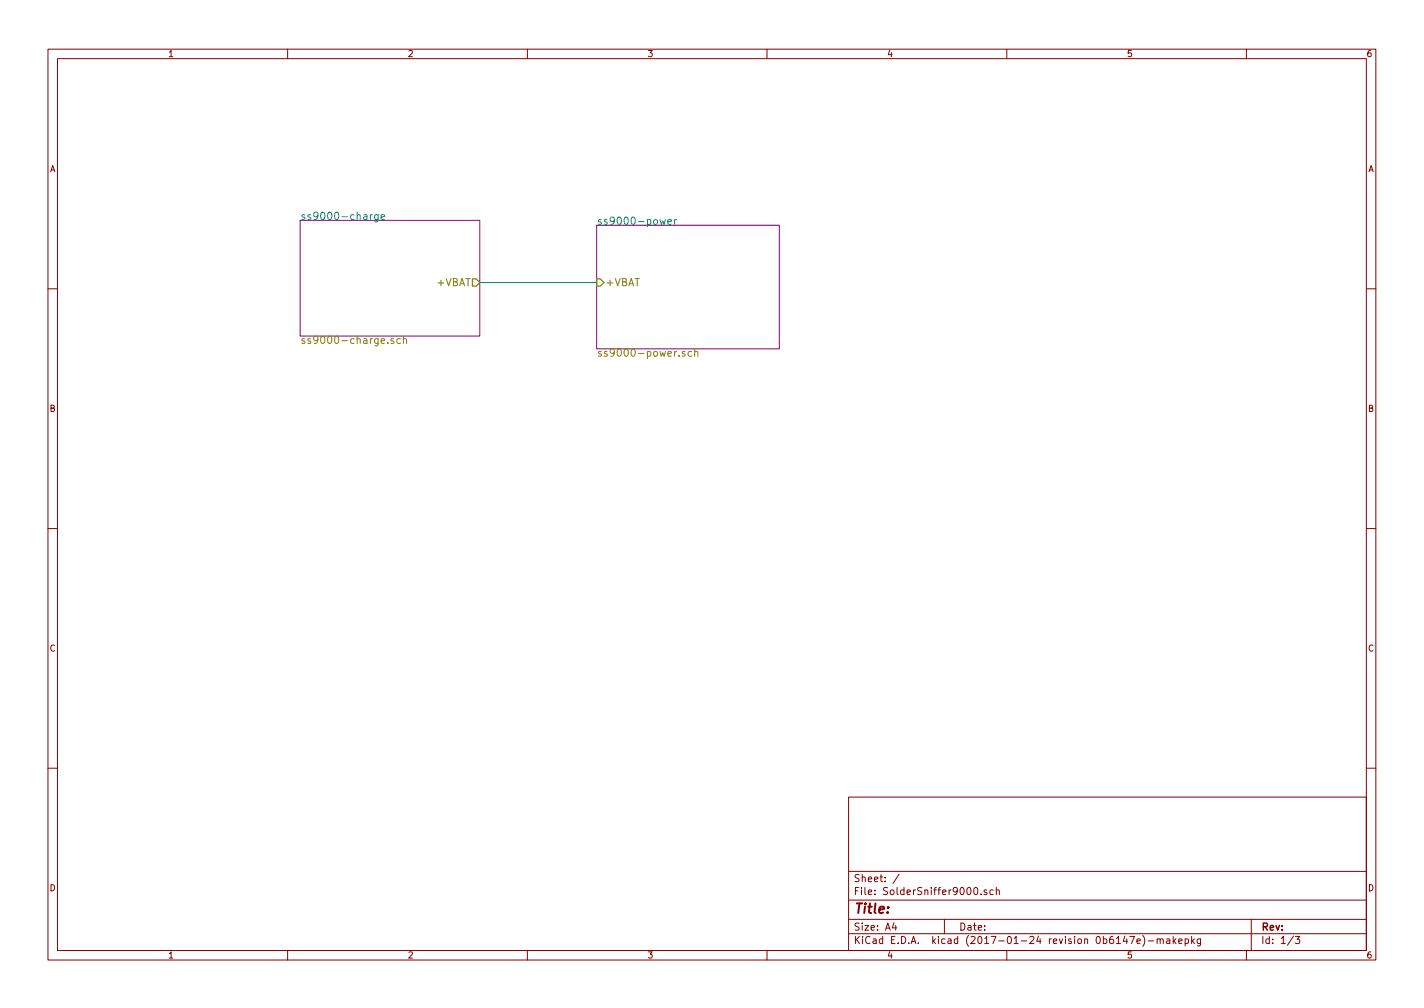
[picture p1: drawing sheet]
<svg xmlns="http://www.w3.org/2000/svg" width="297mm" height="210mm" viewBox="0 0 297 210" stroke-linecap="round" stroke-linejoin="round" font-family="sans-serif">
<g fill="none" stroke="#840000" stroke-width=".21">
<path d="M10 10.3h277v189.9h-277zM12 12.2h273v186.1h-273zM60 10.3v1.9M110 10.3v1.9M160 10.3v1.9M210 10.3v1.9M260 10.3v1.9M10 60.2h2M285 60.2h2M10 110.3h2M285 110.3h2M10 160.2h2"/>
<path d="M177 166.3h108v32h-108zM285 160.2h2M60 198.3v1.9M110 198.3v1.9M160 198.3v1.9M177 194.8h108M177 191.8h108M177 187.8h108M177 181.8h108M186.5 192.5l-.4 1h1M186.8 193v1M187.6 182.3l-1.3 2"/>
<path d="M197 191.8v3M203.3 185.3l.3-.2a.86 .86 0 0 1-.1 1.5l-.2-.1-.2-.5zM204.6 186.5v.1M205.8 185.7l-.3-.1-.2 .2v.2l.5 .2v.3h-.5M207.2 185.7l-.4-.1-.3 .3 .1 .6h.6M207.8 185.7l.3-.1 .3 .1 .1 .9M207.8 185.1v1.5M210 198.3v1.9M234.6 195.2l-.3 1.1h.9M235.7 195.3h1l-.7 1.5M237.2 196.3l.7-.1-.1-.3-.4-.1-.2 .2v.7h.6M238.4 195.1a1.79 1.79 0 0 1 0 2.3"/>
<path d="M239.5 196.3h1.1M241.4 196l.2-.2 .3 .1 .1 .9M241.4 195.8v1M242 196l.2-.2 .4 .1v.9M243.4 195.9h.5l.1 .9M244 196.2l-.5 .1-.2 .2 .2 .3 .5-.1M244.7 195.3v1.5M244.9 196.3l.4 .5M245.3 195.8l-.6 .6M245.9 196.3l.7-.1-.1-.3-.4-.1-.2 .2v.7h.6M247.2 195.9l.4-.1 .3 .3v.6l-.3 .1-.4-.1M247.2 195.8v1.5"/>
<path d="M248.6 195.3v1.5M248.7 196.3l.4 .5M249.1 195.8l-.5 .6M250.4 195.8v1.4l-.3 .1h-.3M250.4 195.9l-.4-.1-.3 .3 .1 .6 .2 .1 .4-.1M260 198.3v1.9M261 191.8v6.5M269.8 195.2l-1.2 2M270.2 195.3h.9l-.5 .6 .4 .1v.7l-.2 .1-.6-.1"/>
</g>
<path d="M62.6 46h37.5v24.1h-37.5zM124.5 47h38.1v25.8h-38.1z" fill="none" stroke="#840084" stroke-width=".21"/>
<path d="M77.7 44.8l-.4 .3M78.9 44.8v1.2l-.3 .3-.4-.1M78.9 44.9l-.5-.1-.3 .3 .2 .6h.6M79.5 45.3l.7-.2v-.2l-.5-.1-.2 .2 .1 .7h.6M137.7 45.8l.2 1 .4-.7 .2 .7 .3-1M139.3 46.3l.8-.2-.1-.2-.5-.1-.2 .2 .1 .7h.6M140.7 45.8v1M141.1 45.8l-.4 .3" fill="none" stroke="#008484" stroke-width=".21"/>
<path d="M82.1 70.7l-.3-.1-.3 .2 .1 .3 .5 .1v.4h-.6M83.5 70.7l-.4-.1-.3 .3 .1 .7h.6M84.2 70.8l.2-.2 .3 .1 .1 .9M84.2 70.1v1.5M142.9 73.4l-.4-.1-.2 .2 .1 .2 .5 .2v.3h-.6M144.3 73.4l-.5-.1-.3 .3 .2 .6h.6M144.9 73.4l.2-.1 .4 .1 .1 .9M144.9 72.8v1.5" fill="none" stroke="#848400" stroke-width=".21"/>
<path d="M98.6 58.2h.7l.8 .7-.8 .8h-.7zM124.5 58.2h.7l.8 .7-.8 .8h-.7z" fill="none" stroke="#848400" stroke-width=".25"/>
<path d="M100.1 58.9h24.4" fill="none" stroke="#008400" stroke-width=".21"/>
<text font-size="2.8" fill="#840000" x="178" y="190.5">Title:</text>
<g font-size="2.1" fill="#008484">
<text x="62.6" y="45.9">ss9000-charge</text>
<text x="124.5" y="46.9">ss9000-power</text>
</g>
<g font-size="2.1" fill="#848400">
<text x="91.3" y="59.7">+VBAT</text>
<text x="126.2" y="59.7">+VBAT</text>
<text x="62.6" y="71.7">ss9000-charge.sch</text>
<text x="124.5" y="74.4">ss9000-power.sch</text>
</g>
<g font-size="2.1" fill="#840000">
<text x="178" y="184">Sheet: /</text>
<text x="178" y="186.7">File: SolderSniffer9000.sch</text>
<text x="178" y="196.9">KiCad E.D.A. kicad (2017-01-24 revision 0b6147e)-makepkg</text>
<text x="178" y="194.1">Size: A4</text>
<text x="200" y="194.1">Date:</text>
<text x="263" y="194.1">Rev:</text>
<text x="263" y="196.9">Id: 1/3</text>
</g>
<g font-size="1.8" fill="#840000">
<text x="35" y="11.9">1</text>
<text x="85" y="11.9">2</text>
<text x="135" y="11.9">3</text>
<text x="185" y="11.9">4</text>
<text x="235" y="11.9">5</text>
<text x="285" y="11.9">6</text>
<text x="10.4" y="35.9">A</text>
<text x="285.4" y="35.9">A</text>
<text x="10.4" y="85.9">B</text>
<text x="285.4" y="85.9">B</text>
<text x="10.4" y="135.9">C</text>
<text x="285.4" y="135.9">C</text>
<text x="10.4" y="185.9">D</text>
<text x="285.4" y="185.9">D</text>
<text x="35" y="199.9">1</text>
<text x="85" y="199.9">2</text>
<text x="135" y="199.9">3</text>
<text x="185" y="199.9">4</text>
<text x="235" y="199.9">5</text>
<text x="285" y="199.9">6</text>
</g>
</svg>
